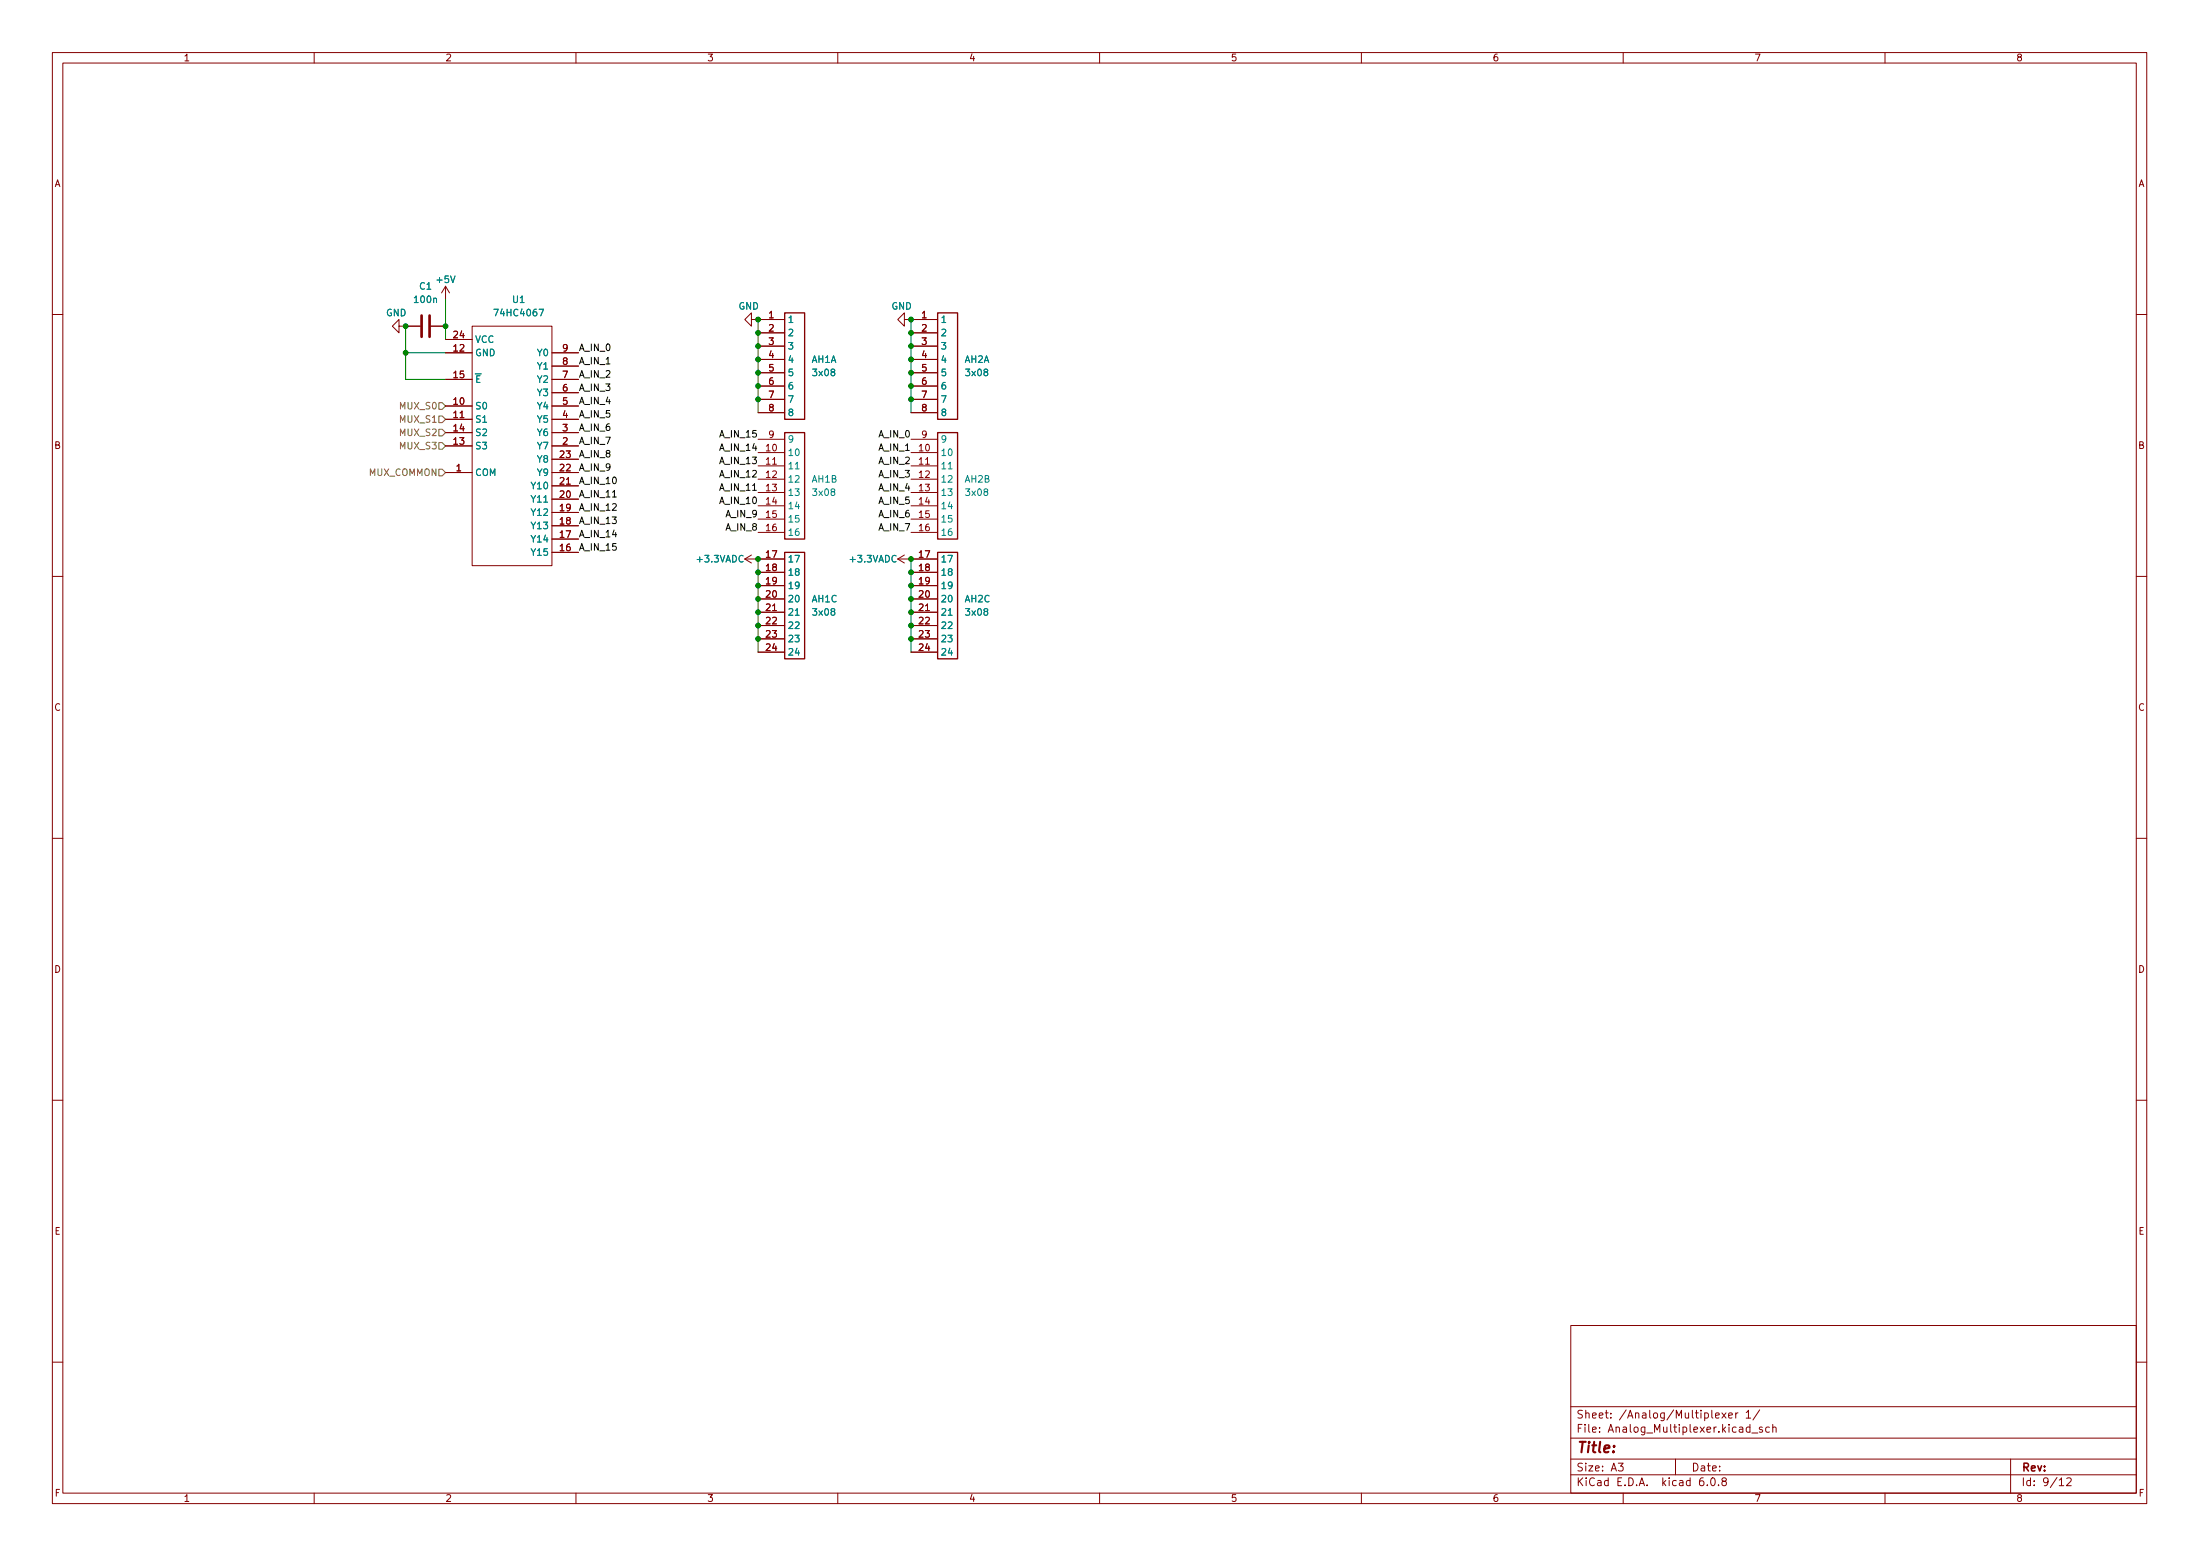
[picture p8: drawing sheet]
(kicad_sch (version 20211123) (generator eeschema)

 (paper "A3")

 (lib_symbols
  (symbol "Device:C" (pin_numbers hide) (pin_names (offset 0.254)) (in_bom yes) (on_board yes)
   (property "Reference" "C" (id 0) (at 0.635 2.54 0) (effects (font (size 1.27 1.27)) (justify left)))
   (property "Value" "C" (id 1) (at 0.635 -2.54 0) (effects (font (size 1.27 1.27)) (justify left)))
   (property "Footprint" "" (id 2) (at 0.9652 -3.81 0) (effects (font (size 1.27 1.27)) hide))
   (property "Datasheet" "~" (id 3) (at 0 0 0) (effects (font (size 1.27 1.27)) hide))
   (symbol "C_0_1"
    (polyline (pts (xy -2.032 -0.762) (xy 2.032 -0.762)) (stroke (width 0.508) (type default) (color 0 0 0 0)) (fill (type none)))
    (polyline (pts (xy -2.032 0.762) (xy 2.032 0.762)) (stroke (width 0.508) (type default) (color 0 0 0 0)) (fill (type none))))
   (symbol "C_1_1"
    (pin passive line (at 0 3.81 270) (length 2.794) (name "~" (effects (font (size 1.27 1.27)))) (number "1" (effects (font (size 1.27 1.27)))))
    (pin passive line (at 0 -3.81 90) (length 2.794) (name "~" (effects (font (size 1.27 1.27)))) (number "2" (effects (font (size 1.27 1.27)))))))
  (symbol "igor_lib:3x08" (in_bom yes) (on_board yes)
   (property "Reference" "J?" (id 0) (at 1.27 24.13 0) (effects (font (size 1.27 1.27))))
   (property "Value" "3x08" (id 1) (at 1.27 21.59 0) (effects (font (size 1.27 1.27))))
   (property "Footprint" "igor_footprint_lib:3x08" (id 2) (at 0 0 0) (effects (font (size 1.27 1.27)) hide))
   (property "Datasheet" "" (id 3) (at 0 0 0) (effects (font (size 1.27 1.27)) hide))
   (symbol "3x08_1_1"
    (rectangle (start 0 20.32) (end 3.81 0) (stroke (width 0.254) (type default) (color 0 0 0 0)) (fill (type none)))
    (pin passive line (at -5.08 19.05 0) (length 5.08) (name "1" (effects (font (size 1.27 1.27)))) (number "1" (effects (font (size 1.27 1.27)))))
    (pin passive line (at -5.08 16.51 0) (length 5.08) (name "2" (effects (font (size 1.27 1.27)))) (number "2" (effects (font (size 1.27 1.27)))))
    (pin passive line (at -5.08 13.97 0) (length 5.08) (name "3" (effects (font (size 1.27 1.27)))) (number "3" (effects (font (size 1.27 1.27)))))
    (pin passive line (at -5.08 11.43 0) (length 5.08) (name "4" (effects (font (size 1.27 1.27)))) (number "4" (effects (font (size 1.27 1.27)))))
    (pin passive line (at -5.08 8.89 0) (length 5.08) (name "5" (effects (font (size 1.27 1.27)))) (number "5" (effects (font (size 1.27 1.27)))))
    (pin passive line (at -5.08 6.35 0) (length 5.08) (name "6" (effects (font (size 1.27 1.27)))) (number "6" (effects (font (size 1.27 1.27)))))
    (pin passive line (at -5.08 3.81 0) (length 5.08) (name "7" (effects (font (size 1.27 1.27)))) (number "7" (effects (font (size 1.27 1.27)))))
    (pin passive line (at -5.08 1.27 0) (length 5.08) (name "8" (effects (font (size 1.27 1.27)))) (number "8" (effects (font (size 1.27 1.27))))))
   (symbol "3x08_2_1"
    (rectangle (start 0 20.32) (end 3.81 0) (stroke (width 0.254) (type default) (color 0 0 0 0)) (fill (type none)))
    (pin passive line (at -5.08 16.51 0) (length 5.08) (name "10" (effects (font (size 1.27 1.27)))) (number "10" (effects (font (size 1.27 1.27)))))
    (pin passive line (at -5.08 13.97 0) (length 5.08) (name "11" (effects (font (size 1.27 1.27)))) (number "11" (effects (font (size 1.27 1.27)))))
    (pin passive line (at -5.08 11.43 0) (length 5.08) (name "12" (effects (font (size 1.27 1.27)))) (number "12" (effects (font (size 1.27 1.27)))))
    (pin passive line (at -5.08 8.89 0) (length 5.08) (name "13" (effects (font (size 1.27 1.27)))) (number "13" (effects (font (size 1.27 1.27)))))
    (pin passive line (at -5.08 6.35 0) (length 5.08) (name "14" (effects (font (size 1.27 1.27)))) (number "14" (effects (font (size 1.27 1.27)))))
    (pin passive line (at -5.08 3.81 0) (length 5.08) (name "15" (effects (font (size 1.27 1.27)))) (number "15" (effects (font (size 1.27 1.27)))))
    (pin passive line (at -5.08 1.27 0) (length 5.08) (name "16" (effects (font (size 1.27 1.27)))) (number "16" (effects (font (size 1.27 1.27)))))
    (pin passive line (at -5.08 19.05 0) (length 5.08) (name "9" (effects (font (size 1.27 1.27)))) (number "9" (effects (font (size 1.27 1.27))))))
   (symbol "3x08_3_1"
    (rectangle (start 0 20.32) (end 3.81 0) (stroke (width 0.254) (type default) (color 0 0 0 0)) (fill (type none)))
    (pin passive line (at -5.08 19.05 0) (length 5.08) (name "17" (effects (font (size 1.27 1.27)))) (number "17" (effects (font (size 1.27 1.27)))))
    (pin passive line (at -5.08 16.51 0) (length 5.08) (name "18" (effects (font (size 1.27 1.27)))) (number "18" (effects (font (size 1.27 1.27)))))
    (pin passive line (at -5.08 13.97 0) (length 5.08) (name "19" (effects (font (size 1.27 1.27)))) (number "19" (effects (font (size 1.27 1.27)))))
    (pin passive line (at -5.08 11.43 0) (length 5.08) (name "20" (effects (font (size 1.27 1.27)))) (number "20" (effects (font (size 1.27 1.27)))))
    (pin passive line (at -5.08 8.89 0) (length 5.08) (name "21" (effects (font (size 1.27 1.27)))) (number "21" (effects (font (size 1.27 1.27)))))
    (pin passive line (at -5.08 6.35 0) (length 5.08) (name "22" (effects (font (size 1.27 1.27)))) (number "22" (effects (font (size 1.27 1.27)))))
    (pin passive line (at -5.08 3.81 0) (length 5.08) (name "23" (effects (font (size 1.27 1.27)))) (number "23" (effects (font (size 1.27 1.27)))))
    (pin passive line (at -5.08 1.27 0) (length 5.08) (name "24" (effects (font (size 1.27 1.27)))) (number "24" (effects (font (size 1.27 1.27)))))))
  (symbol "igor_lib:74HC4067" (in_bom yes) (on_board yes)
   (property "Reference" "U1" (id 0) (at 6.35 49.53 0) (effects (font (size 1.27 1.27)) (justify left)))
   (property "Value" "74HC4067" (id 1) (at 2.54 46.99 0) (effects (font (size 1.27 1.27)) (justify left)))
   (property "Footprint" "Package_SO:SOIC-24W_7.5x15.4mm_P1.27mm" (id 2) (at 29.21 -1.27 90) (effects (font (size 1.27 1.27) italic) hide))
   (property "Datasheet" "" (id 3) (at 0 45.72 0) (effects (font (size 1.27 1.27)) hide))
   (symbol "74HC4067_0_1"
    (rectangle (start 0 45.72) (end 15.24 0) (stroke (width 0) (type default) (color 0 0 0 0)) (fill (type none))))
   (symbol "74HC4067_1_1"
    (pin passive line (at -5.08 17.78 0) (length 5.08) (name "COM" (effects (font (size 1.27 1.27)))) (number "1" (effects (font (size 1.27 1.27)))))
    (pin input line (at -5.08 30.48 0) (length 5.08) (name "S0" (effects (font (size 1.27 1.27)))) (number "10" (effects (font (size 1.27 1.27)))))
    (pin input line (at -5.08 27.94 0) (length 5.08) (name "S1" (effects (font (size 1.27 1.27)))) (number "11" (effects (font (size 1.27 1.27)))))
    (pin power_in line (at -5.08 40.64 0) (length 5.08) (name "GND" (effects (font (size 1.27 1.27)))) (number "12" (effects (font (size 1.27 1.27)))))
    (pin input line (at -5.08 22.86 0) (length 5.08) (name "S3" (effects (font (size 1.27 1.27)))) (number "13" (effects (font (size 1.27 1.27)))))
    (pin input line (at -5.08 25.4 0) (length 5.08) (name "S2" (effects (font (size 1.27 1.27)))) (number "14" (effects (font (size 1.27 1.27)))))
    (pin input line (at -5.08 35.56 0) (length 5.08) (name "~{E}" (effects (font (size 1.27 1.27)))) (number "15" (effects (font (size 1.27 1.27)))))
    (pin passive line (at 20.32 2.54 180) (length 5.08) (name "Y15" (effects (font (size 1.27 1.27)))) (number "16" (effects (font (size 1.27 1.27)))))
    (pin passive line (at 20.32 5.08 180) (length 5.08) (name "Y14" (effects (font (size 1.27 1.27)))) (number "17" (effects (font (size 1.27 1.27)))))
    (pin passive line (at 20.32 7.62 180) (length 5.08) (name "Y13" (effects (font (size 1.27 1.27)))) (number "18" (effects (font (size 1.27 1.27)))))
    (pin passive line (at 20.32 10.16 180) (length 5.08) (name "Y12" (effects (font (size 1.27 1.27)))) (number "19" (effects (font (size 1.27 1.27)))))
    (pin passive line (at 20.32 22.86 180) (length 5.08) (name "Y7" (effects (font (size 1.27 1.27)))) (number "2" (effects (font (size 1.27 1.27)))))
    (pin passive line (at 20.32 12.7 180) (length 5.08) (name "Y11" (effects (font (size 1.27 1.27)))) (number "20" (effects (font (size 1.27 1.27)))))
    (pin passive line (at 20.32 15.24 180) (length 5.08) (name "Y10" (effects (font (size 1.27 1.27)))) (number "21" (effects (font (size 1.27 1.27)))))
    (pin passive line (at 20.32 17.78 180) (length 5.08) (name "Y9" (effects (font (size 1.27 1.27)))) (number "22" (effects (font (size 1.27 1.27)))))
    (pin passive line (at 20.32 20.32 180) (length 5.08) (name "Y8" (effects (font (size 1.27 1.27)))) (number "23" (effects (font (size 1.27 1.27)))))
    (pin power_in line (at -5.08 43.18 0) (length 5.08) (name "VCC" (effects (font (size 1.27 1.27)))) (number "24" (effects (font (size 1.27 1.27)))))
    (pin passive line (at 20.32 25.4 180) (length 5.08) (name "Y6" (effects (font (size 1.27 1.27)))) (number "3" (effects (font (size 1.27 1.27)))))
    (pin passive line (at 20.32 27.94 180) (length 5.08) (name "Y5" (effects (font (size 1.27 1.27)))) (number "4" (effects (font (size 1.27 1.27)))))
    (pin passive line (at 20.32 30.48 180) (length 5.08) (name "Y4" (effects (font (size 1.27 1.27)))) (number "5" (effects (font (size 1.27 1.27)))))
    (pin passive line (at 20.32 33.02 180) (length 5.08) (name "Y3" (effects (font (size 1.27 1.27)))) (number "6" (effects (font (size 1.27 1.27)))))
    (pin passive line (at 20.32 35.56 180) (length 5.08) (name "Y2" (effects (font (size 1.27 1.27)))) (number "7" (effects (font (size 1.27 1.27)))))
    (pin passive line (at 20.32 38.1 180) (length 5.08) (name "Y1" (effects (font (size 1.27 1.27)))) (number "8" (effects (font (size 1.27 1.27)))))
    (pin passive line (at 20.32 40.64 180) (length 5.08) (name "Y0" (effects (font (size 1.27 1.27)))) (number "9" (effects (font (size 1.27 1.27)))))))
  (symbol "power:+3.3VADC" (power) (pin_names (offset 0)) (in_bom yes) (on_board yes)
   (property "Reference" "#PWR" (id 0) (at 3.81 -1.27 0) (effects (font (size 1.27 1.27)) hide))
   (property "Value" "+3.3VADC" (id 1) (at 0 2.54 0) (effects (font (size 1.27 1.27))))
   (property "Footprint" "" (id 2) (at 0 0 0) (effects (font (size 1.27 1.27)) hide))
   (property "Datasheet" "" (id 3) (at 0 0 0) (effects (font (size 1.27 1.27)) hide))
   (symbol "+3.3VADC_0_0"
    (pin power_in line (at 0 0 90) (length 0) hide (name "+3.3VADC" (effects (font (size 1.27 1.27)))) (number "1" (effects (font (size 1.27 1.27))))))
   (symbol "+3.3VADC_0_1"
    (polyline (pts (xy -0.762 1.27) (xy 0 2.54)) (stroke (width 0) (type default) (color 0 0 0 0)) (fill (type none)))
    (polyline (pts (xy 0 0) (xy 0 2.54)) (stroke (width 0) (type default) (color 0 0 0 0)) (fill (type none)))
    (polyline (pts (xy 0 2.54) (xy 0.762 1.27)) (stroke (width 0) (type default) (color 0 0 0 0)) (fill (type none)))))
  (symbol "power:+5V" (power) (pin_names (offset 0)) (in_bom yes) (on_board yes)
   (property "Reference" "#PWR" (id 0) (at 0 -3.81 0) (effects (font (size 1.27 1.27)) hide))
   (property "Value" "+5V" (id 1) (at 0 3.556 0) (effects (font (size 1.27 1.27))))
   (property "Footprint" "" (id 2) (at 0 0 0) (effects (font (size 1.27 1.27)) hide))
   (property "Datasheet" "" (id 3) (at 0 0 0) (effects (font (size 1.27 1.27)) hide))
   (symbol "+5V_0_1"
    (polyline (pts (xy -0.762 1.27) (xy 0 2.54)) (stroke (width 0) (type default) (color 0 0 0 0)) (fill (type none)))
    (polyline (pts (xy 0 0) (xy 0 2.54)) (stroke (width 0) (type default) (color 0 0 0 0)) (fill (type none)))
    (polyline (pts (xy 0 2.54) (xy 0.762 1.27)) (stroke (width 0) (type default) (color 0 0 0 0)) (fill (type none))))
   (symbol "+5V_1_1"
    (pin power_in line (at 0 0 90) (length 0) hide (name "+5V" (effects (font (size 1.27 1.27)))) (number "1" (effects (font (size 1.27 1.27)))))))
  (symbol "power:GND" (power) (pin_names (offset 0)) (in_bom yes) (on_board yes)
   (property "Reference" "#PWR" (id 0) (at 0 -6.35 0) (effects (font (size 1.27 1.27)) hide))
   (property "Value" "GND" (id 1) (at 0 -3.81 0) (effects (font (size 1.27 1.27))))
   (property "Footprint" "" (id 2) (at 0 0 0) (effects (font (size 1.27 1.27)) hide))
   (property "Datasheet" "" (id 3) (at 0 0 0) (effects (font (size 1.27 1.27)) hide))
   (symbol "GND_0_1"
    (polyline (pts (xy 0 0) (xy 0 -1.27) (xy 1.27 -1.27) (xy 0 -2.54) (xy -1.27 -1.27) (xy 0 -1.27)) (stroke (width 0) (type default) (color 0 0 0 0)) (fill (type none))))
   (symbol "GND_1_1"
    (pin power_in line (at 0 0 270) (length 0) hide (name "GND" (effects (font (size 1.27 1.27)))) (number "1" (effects (font (size 1.27 1.27))))))))

 (junction (at 173.99 119.38) (diameter 0) (color 0 0 0 0))
 (junction (at 173.99 121.92) (diameter 0) (color 0 0 0 0))
 (junction (at 173.99 66.04) (diameter 0) (color 0 0 0 0))
 (junction (at 144.78 66.04) (diameter 0) (color 0 0 0 0))
 (junction (at 144.78 114.3) (diameter 0) (color 0 0 0 0))
 (junction (at 173.99 116.84) (diameter 0) (color 0 0 0 0))
 (junction (at 144.78 111.76) (diameter 0) (color 0 0 0 0))
 (junction (at 173.99 111.76) (diameter 0) (color 0 0 0 0))
 (junction (at 173.99 63.5) (diameter 0) (color 0 0 0 0))
 (junction (at 144.78 106.68) (diameter 0) (color 0 0 0 0))
 (junction (at 144.78 73.66) (diameter 0) (color 0 0 0 0))
 (junction (at 173.99 71.12) (diameter 0) (color 0 0 0 0))
 (junction (at 173.99 76.2) (diameter 0) (color 0 0 0 0))
 (junction (at 173.99 73.66) (diameter 0) (color 0 0 0 0))
 (junction (at 77.47 67.31) (diameter 0) (color 0 0 0 0))
 (junction (at 144.78 109.22) (diameter 0) (color 0 0 0 0))
 (junction (at 144.78 119.38) (diameter 0) (color 0 0 0 0))
 (junction (at 173.99 68.58) (diameter 0) (color 0 0 0 0))
 (junction (at 173.99 60.96) (diameter 0) (color 0 0 0 0))
 (junction (at 144.78 71.12) (diameter 0) (color 0 0 0 0))
 (junction (at 77.47 62.23) (diameter 0) (color 0 0 0 0))
 (junction (at 173.99 109.22) (diameter 0) (color 0 0 0 0))
 (junction (at 144.78 76.2) (diameter 0) (color 0 0 0 0))
 (junction (at 144.78 121.92) (diameter 0) (color 0 0 0 0))
 (junction (at 144.78 116.84) (diameter 0) (color 0 0 0 0))
 (junction (at 173.99 106.68) (diameter 0) (color 0 0 0 0))
 (junction (at 144.78 68.58) (diameter 0) (color 0 0 0 0))
 (junction (at 144.78 60.96) (diameter 0) (color 0 0 0 0))
 (junction (at 173.99 114.3) (diameter 0) (color 0 0 0 0))
 (junction (at 144.78 63.5) (diameter 0) (color 0 0 0 0))
 (junction (at 85.09 62.23) (diameter 0) (color 0 0 0 0))

 (wire (pts (xy 77.47 67.31) (xy 77.47 62.23)) (stroke (width 0) (type default) (color 0 0 0 0)))
 (wire (pts (xy 173.99 106.68) (xy 173.99 109.22)) (stroke (width 0) (type default) (color 0 0 0 0)))
 (wire (pts (xy 85.09 67.31) (xy 77.47 67.31)) (stroke (width 0) (type default) (color 0 0 0 0)))
 (wire (pts (xy 144.78 121.92) (xy 144.78 124.46)) (stroke (width 0) (type default) (color 0 0 0 0)))
 (wire (pts (xy 144.78 116.84) (xy 144.78 119.38)) (stroke (width 0) (type default) (color 0 0 0 0)))
 (wire (pts (xy 173.99 73.66) (xy 173.99 76.2)) (stroke (width 0) (type default) (color 0 0 0 0)))
 (wire (pts (xy 77.47 72.39) (xy 77.47 67.31)) (stroke (width 0) (type default) (color 0 0 0 0)))
 (wire (pts (xy 173.99 71.12) (xy 173.99 73.66)) (stroke (width 0) (type default) (color 0 0 0 0)))
 (wire (pts (xy 85.09 62.23) (xy 85.09 64.77)) (stroke (width 0) (type default) (color 0 0 0 0)))
 (wire (pts (xy 173.99 111.76) (xy 173.99 114.3)) (stroke (width 0) (type default) (color 0 0 0 0)))
 (wire (pts (xy 144.78 63.5) (xy 144.78 66.04)) (stroke (width 0) (type default) (color 0 0 0 0)))
 (wire (pts (xy 173.99 76.2) (xy 173.99 78.74)) (stroke (width 0) (type default) (color 0 0 0 0)))
 (wire (pts (xy 85.09 57.15) (xy 85.09 62.23)) (stroke (width 0) (type default) (color 0 0 0 0)))
 (wire (pts (xy 144.78 111.76) (xy 144.78 114.3)) (stroke (width 0) (type default) (color 0 0 0 0)))
 (wire (pts (xy 144.78 68.58) (xy 144.78 71.12)) (stroke (width 0) (type default) (color 0 0 0 0)))
 (wire (pts (xy 173.99 60.96) (xy 173.99 63.5)) (stroke (width 0) (type default) (color 0 0 0 0)))
 (wire (pts (xy 173.99 114.3) (xy 173.99 116.84)) (stroke (width 0) (type default) (color 0 0 0 0)))
 (wire (pts (xy 144.78 119.38) (xy 144.78 121.92)) (stroke (width 0) (type default) (color 0 0 0 0)))
 (wire (pts (xy 173.99 109.22) (xy 173.99 111.76)) (stroke (width 0) (type default) (color 0 0 0 0)))
 (wire (pts (xy 144.78 73.66) (xy 144.78 76.2)) (stroke (width 0) (type default) (color 0 0 0 0)))
 (wire (pts (xy 173.99 119.38) (xy 173.99 121.92)) (stroke (width 0) (type default) (color 0 0 0 0)))
 (wire (pts (xy 144.78 60.96) (xy 144.78 63.5)) (stroke (width 0) (type default) (color 0 0 0 0)))
 (wire (pts (xy 144.78 106.68) (xy 144.78 109.22)) (stroke (width 0) (type default) (color 0 0 0 0)))
 (wire (pts (xy 144.78 71.12) (xy 144.78 73.66)) (stroke (width 0) (type default) (color 0 0 0 0)))
 (wire (pts (xy 173.99 63.5) (xy 173.99 66.04)) (stroke (width 0) (type default) (color 0 0 0 0)))
 (wire (pts (xy 144.78 114.3) (xy 144.78 116.84)) (stroke (width 0) (type default) (color 0 0 0 0)))
 (wire (pts (xy 173.99 68.58) (xy 173.99 71.12)) (stroke (width 0) (type default) (color 0 0 0 0)))
 (wire (pts (xy 144.78 109.22) (xy 144.78 111.76)) (stroke (width 0) (type default) (color 0 0 0 0)))
 (wire (pts (xy 144.78 76.2) (xy 144.78 78.74)) (stroke (width 0) (type default) (color 0 0 0 0)))
 (wire (pts (xy 144.78 66.04) (xy 144.78 68.58)) (stroke (width 0) (type default) (color 0 0 0 0)))
 (wire (pts (xy 173.99 116.84) (xy 173.99 119.38)) (stroke (width 0) (type default) (color 0 0 0 0)))
 (wire (pts (xy 173.99 66.04) (xy 173.99 68.58)) (stroke (width 0) (type default) (color 0 0 0 0)))
 (wire (pts (xy 85.09 72.39) (xy 77.47 72.39)) (stroke (width 0) (type default) (color 0 0 0 0)))
 (wire (pts (xy 173.99 121.92) (xy 173.99 124.46)) (stroke (width 0) (type default) (color 0 0 0 0)))

 (label "A_IN_1" (at 173.99 86.36 180) (effects (font (size 1.27 1.27)) (justify right bottom)))
 (label "A_IN_8" (at 144.78 101.6 180) (effects (font (size 1.27 1.27)) (justify right bottom)))
 (label "A_IN_13" (at 144.78 88.9 180) (effects (font (size 1.27 1.27)) (justify right bottom)))
 (label "A_IN_6" (at 110.49 82.55 0) (effects (font (size 1.27 1.27)) (justify left bottom)))
 (label "A_IN_10" (at 144.78 96.52 180) (effects (font (size 1.27 1.27)) (justify right bottom)))
 (label "A_IN_12" (at 144.78 91.44 180) (effects (font (size 1.27 1.27)) (justify right bottom)))
 (label "A_IN_9" (at 144.78 99.06 180) (effects (font (size 1.27 1.27)) (justify right bottom)))
 (label "A_IN_4" (at 110.49 77.47 0) (effects (font (size 1.27 1.27)) (justify left bottom)))
 (label "A_IN_10" (at 110.49 92.71 0) (effects (font (size 1.27 1.27)) (justify left bottom)))
 (label "A_IN_9" (at 110.49 90.17 0) (effects (font (size 1.27 1.27)) (justify left bottom)))
 (label "A_IN_14" (at 144.78 86.36 180) (effects (font (size 1.27 1.27)) (justify right bottom)))
 (label "A_IN_11" (at 144.78 93.98 180) (effects (font (size 1.27 1.27)) (justify right bottom)))
 (label "A_IN_15" (at 110.49 105.41 0) (effects (font (size 1.27 1.27)) (justify left bottom)))
 (label "A_IN_7" (at 110.49 85.09 0) (effects (font (size 1.27 1.27)) (justify left bottom)))
 (label "A_IN_13" (at 110.49 100.33 0) (effects (font (size 1.27 1.27)) (justify left bottom)))
 (label "A_IN_2" (at 173.99 88.9 180) (effects (font (size 1.27 1.27)) (justify right bottom)))
 (label "A_IN_14" (at 110.49 102.87 0) (effects (font (size 1.27 1.27)) (justify left bottom)))
 (label "A_IN_6" (at 173.99 99.06 180) (effects (font (size 1.27 1.27)) (justify right bottom)))
 (label "A_IN_12" (at 110.49 97.79 0) (effects (font (size 1.27 1.27)) (justify left bottom)))
 (label "A_IN_5" (at 110.49 80.01 0) (effects (font (size 1.27 1.27)) (justify left bottom)))
 (label "A_IN_8" (at 110.49 87.63 0) (effects (font (size 1.27 1.27)) (justify left bottom)))
 (label "A_IN_15" (at 144.78 83.82 180) (effects (font (size 1.27 1.27)) (justify right bottom)))
 (label "A_IN_3" (at 110.49 74.93 0) (effects (font (size 1.27 1.27)) (justify left bottom)))
 (label "A_IN_0" (at 110.49 67.31 0) (effects (font (size 1.27 1.27)) (justify left bottom)))
 (label "A_IN_5" (at 173.99 96.52 180) (effects (font (size 1.27 1.27)) (justify right bottom)))
 (label "A_IN_2" (at 110.49 72.39 0) (effects (font (size 1.27 1.27)) (justify left bottom)))
 (label "A_IN_3" (at 173.99 91.44 180) (effects (font (size 1.27 1.27)) (justify right bottom)))
 (label "A_IN_1" (at 110.49 69.85 0) (effects (font (size 1.27 1.27)) (justify left bottom)))
 (label "A_IN_11" (at 110.49 95.25 0) (effects (font (size 1.27 1.27)) (justify left bottom)))
 (label "A_IN_0" (at 173.99 83.82 180) (effects (font (size 1.27 1.27)) (justify right bottom)))
 (label "A_IN_4" (at 173.99 93.98 180) (effects (font (size 1.27 1.27)) (justify right bottom)))
 (label "A_IN_7" (at 173.99 101.6 180) (effects (font (size 1.27 1.27)) (justify right bottom)))

 (hierarchical_label "MUX_S0" (shape input) (at 85.09 77.47 180) (effects (font (size 1.27 1.27)) (justify right)))
 (hierarchical_label "MUX_S3" (shape input) (at 85.09 85.09 180) (effects (font (size 1.27 1.27)) (justify right)))
 (hierarchical_label "MUX_S2" (shape input) (at 85.09 82.55 180) (effects (font (size 1.27 1.27)) (justify right)))
 (hierarchical_label "MUX_COMMON" (shape input) (at 85.09 90.17 180) (effects (font (size 1.27 1.27)) (justify right)))
 (hierarchical_label "MUX_S1" (shape input) (at 85.09 80.01 180) (effects (font (size 1.27 1.27)) (justify right)))

 (symbol (lib_id "igor_lib:3x08") (at 179.07 102.87 0) (unit 2) (in_bom yes) (on_board yes) (fields_autoplaced)
  (property "Reference" "AH2" (id 0) (at 184.15 91.4399 0) (effects (font (size 1.27 1.27)) (justify left)))
  (property "Value" "3x08" (id 1) (at 184.15 93.9799 0) (effects (font (size 1.27 1.27)) (justify left)))
  (property "Footprint" "igor_footprint_lib:3x08" (id 2) (at 179.07 102.87 0) (effects (font (size 1.27 1.27)) hide))
  (property "Datasheet" "" (id 3) (at 179.07 102.87 0) (effects (font (size 1.27 1.27)) hide)) (pin "1") (pin "2") (pin "3") (pin "4") (pin "5") (pin "6") (pin "7") (pin "8") (pin "10") (pin "11") (pin "12") (pin "13") (pin "14") (pin "15") (pin "16") (pin "9") (pin "17") (pin "18") (pin "19") (pin "20") (pin "21") (pin "22") (pin "23") (pin "24"))

 (symbol (lib_id "power:GND") (at 77.47 62.23 270) (unit 1) (in_bom yes) (on_board yes)
  (property "Reference" "#PWR0119" (id 0) (at 71.12 62.23 0) (effects (font (size 1.27 1.27)) hide))
  (property "Value" "GND" (id 1) (at 73.66 59.69 90) (effects (font (size 1.27 1.27)) (justify left)))
  (property "Footprint" "" (id 2) (at 77.47 62.23 0) (effects (font (size 1.27 1.27)) hide))
  (property "Datasheet" "" (id 3) (at 77.47 62.23 0) (effects (font (size 1.27 1.27)) hide)) (pin "1"))

 (symbol (lib_id "igor_lib:74HC4067") (at 90.17 107.95 0) (unit 1) (in_bom yes) (on_board yes) (fields_autoplaced)
  (property "Reference" "U1" (id 0) (at 99.06 57.15 0))
  (property "Value" "74HC4067" (id 1) (at 99.06 59.69 0))
  (property "Footprint" "Package_SO:SOIC-24W_7.5x15.4mm_P1.27mm" (id 2) (at 119.38 109.22 90) (effects (font (size 1.27 1.27) italic) hide))
  (property "Datasheet" "" (id 3) (at 90.17 62.23 0) (effects (font (size 1.27 1.27)) hide))
  (property "LCSC" "C496123" (id 4) (at 90.17 107.95 0) (effects (font (size 1.27 1.27)) hide)) (pin "1") (pin "10") (pin "11") (pin "12") (pin "13") (pin "14") (pin "15") (pin "16") (pin "17") (pin "18") (pin "19") (pin "2") (pin "20") (pin "21") (pin "22") (pin "23") (pin "24") (pin "3") (pin "4") (pin "5") (pin "6") (pin "7") (pin "8") (pin "9"))

 (symbol (lib_id "power:+3.3VADC") (at 173.99 106.68 90) (unit 1) (in_bom yes) (on_board yes)
  (property "Reference" "#PWR0122" (id 0) (at 175.26 102.87 0) (effects (font (size 1.27 1.27)) hide))
  (property "Value" "+3.3VADC" (id 1) (at 171.45 106.68 90) (effects (font (size 1.27 1.27)) (justify left)))
  (property "Footprint" "" (id 2) (at 173.99 106.68 0) (effects (font (size 1.27 1.27)) hide))
  (property "Datasheet" "" (id 3) (at 173.99 106.68 0) (effects (font (size 1.27 1.27)) hide)) (pin "1"))

 (symbol (lib_id "igor_lib:3x08") (at 149.86 125.73 0) (unit 3) (in_bom yes) (on_board yes) (fields_autoplaced)
  (property "Reference" "AH1" (id 0) (at 154.94 114.2999 0) (effects (font (size 1.27 1.27)) (justify left)))
  (property "Value" "3x08" (id 1) (at 154.94 116.8399 0) (effects (font (size 1.27 1.27)) (justify left)))
  (property "Footprint" "igor_footprint_lib:3x08" (id 2) (at 149.86 125.73 0) (effects (font (size 1.27 1.27)) hide))
  (property "Datasheet" "" (id 3) (at 149.86 125.73 0) (effects (font (size 1.27 1.27)) hide)) (pin "1") (pin "2") (pin "3") (pin "4") (pin "5") (pin "6") (pin "7") (pin "8") (pin "10") (pin "11") (pin "12") (pin "13") (pin "14") (pin "15") (pin "16") (pin "9") (pin "17") (pin "18") (pin "19") (pin "20") (pin "21") (pin "22") (pin "23") (pin "24"))

 (symbol (lib_id "power:GND") (at 144.78 60.96 270) (unit 1) (in_bom yes) (on_board yes)
  (property "Reference" "#PWR0116" (id 0) (at 138.43 60.96 0) (effects (font (size 1.27 1.27)) hide))
  (property "Value" "GND" (id 1) (at 140.97 58.42 90) (effects (font (size 1.27 1.27)) (justify left)))
  (property "Footprint" "" (id 2) (at 144.78 60.96 0) (effects (font (size 1.27 1.27)) hide))
  (property "Datasheet" "" (id 3) (at 144.78 60.96 0) (effects (font (size 1.27 1.27)) hide)) (pin "1"))

 (symbol (lib_id "Device:C") (at 81.28 62.23 90) (unit 1) (in_bom yes) (on_board yes)
  (property "Reference" "C1" (id 0) (at 81.28 54.61 90))
  (property "Value" "100n" (id 1) (at 81.28 57.15 90))
  (property "Footprint" "Capacitor_SMD:C_0402_1005Metric" (id 2) (at 85.09 61.2648 0) (effects (font (size 1.27 1.27)) hide))
  (property "Datasheet" "~" (id 3) (at 81.28 62.23 0) (effects (font (size 1.27 1.27)) hide))
  (property "LCSC" "C1525" (id 4) (at 81.28 62.23 0) (effects (font (size 1.27 1.27)) hide)) (pin "1") (pin "2"))

 (symbol (lib_id "power:GND") (at 173.99 60.96 270) (unit 1) (in_bom yes) (on_board yes)
  (property "Reference" "#PWR0117" (id 0) (at 167.64 60.96 0) (effects (font (size 1.27 1.27)) hide))
  (property "Value" "GND" (id 1) (at 170.18 58.42 90) (effects (font (size 1.27 1.27)) (justify left)))
  (property "Footprint" "" (id 2) (at 173.99 60.96 0) (effects (font (size 1.27 1.27)) hide))
  (property "Datasheet" "" (id 3) (at 173.99 60.96 0) (effects (font (size 1.27 1.27)) hide)) (pin "1"))

 (symbol (lib_id "power:+3.3VADC") (at 144.78 106.68 90) (unit 1) (in_bom yes) (on_board yes)
  (property "Reference" "#PWR0123" (id 0) (at 146.05 102.87 0) (effects (font (size 1.27 1.27)) hide))
  (property "Value" "+3.3VADC" (id 1) (at 142.24 106.68 90) (effects (font (size 1.27 1.27)) (justify left)))
  (property "Footprint" "" (id 2) (at 144.78 106.68 0) (effects (font (size 1.27 1.27)) hide))
  (property "Datasheet" "" (id 3) (at 144.78 106.68 0) (effects (font (size 1.27 1.27)) hide)) (pin "1"))

 (symbol (lib_id "igor_lib:3x08") (at 149.86 102.87 0) (unit 2) (in_bom yes) (on_board yes) (fields_autoplaced)
  (property "Reference" "AH1" (id 0) (at 154.94 91.4399 0) (effects (font (size 1.27 1.27)) (justify left)))
  (property "Value" "3x08" (id 1) (at 154.94 93.9799 0) (effects (font (size 1.27 1.27)) (justify left)))
  (property "Footprint" "igor_footprint_lib:3x08" (id 2) (at 149.86 102.87 0) (effects (font (size 1.27 1.27)) hide))
  (property "Datasheet" "" (id 3) (at 149.86 102.87 0) (effects (font (size 1.27 1.27)) hide)) (pin "1") (pin "2") (pin "3") (pin "4") (pin "5") (pin "6") (pin "7") (pin "8") (pin "10") (pin "11") (pin "12") (pin "13") (pin "14") (pin "15") (pin "16") (pin "9") (pin "17") (pin "18") (pin "19") (pin "20") (pin "21") (pin "22") (pin "23") (pin "24"))

 (symbol (lib_id "igor_lib:3x08") (at 179.07 80.01 0) (unit 1) (in_bom yes) (on_board yes) (fields_autoplaced)
  (property "Reference" "AH2" (id 0) (at 184.15 68.5799 0) (effects (font (size 1.27 1.27)) (justify left)))
  (property "Value" "3x08" (id 1) (at 184.15 71.1199 0) (effects (font (size 1.27 1.27)) (justify left)))
  (property "Footprint" "igor_footprint_lib:3x08" (id 2) (at 179.07 80.01 0) (effects (font (size 1.27 1.27)) hide))
  (property "Datasheet" "" (id 3) (at 179.07 80.01 0) (effects (font (size 1.27 1.27)) hide)) (pin "1") (pin "2") (pin "3") (pin "4") (pin "5") (pin "6") (pin "7") (pin "8") (pin "10") (pin "11") (pin "12") (pin "13") (pin "14") (pin "15") (pin "16") (pin "9") (pin "17") (pin "18") (pin "19") (pin "20") (pin "21") (pin "22") (pin "23") (pin "24"))

 (symbol (lib_id "igor_lib:3x08") (at 179.07 125.73 0) (unit 3) (in_bom yes) (on_board yes) (fields_autoplaced)
  (property "Reference" "AH2" (id 0) (at 184.15 114.2999 0) (effects (font (size 1.27 1.27)) (justify left)))
  (property "Value" "3x08" (id 1) (at 184.15 116.8399 0) (effects (font (size 1.27 1.27)) (justify left)))
  (property "Footprint" "igor_footprint_lib:3x08" (id 2) (at 179.07 125.73 0) (effects (font (size 1.27 1.27)) hide))
  (property "Datasheet" "" (id 3) (at 179.07 125.73 0) (effects (font (size 1.27 1.27)) hide)) (pin "1") (pin "2") (pin "3") (pin "4") (pin "5") (pin "6") (pin "7") (pin "8") (pin "10") (pin "11") (pin "12") (pin "13") (pin "14") (pin "15") (pin "16") (pin "9") (pin "17") (pin "18") (pin "19") (pin "20") (pin "21") (pin "22") (pin "23") (pin "24"))

 (symbol (lib_id "power:+5V") (at 85.09 57.15 0) (unit 1) (in_bom yes) (on_board yes)
  (property "Reference" "#PWR0153" (id 0) (at 85.09 60.96 0) (effects (font (size 1.27 1.27)) hide))
  (property "Value" "+5V" (id 1) (at 85.09 53.34 0))
  (property "Footprint" "" (id 2) (at 85.09 57.15 0) (effects (font (size 1.27 1.27)) hide))
  (property "Datasheet" "" (id 3) (at 85.09 57.15 0) (effects (font (size 1.27 1.27)) hide)) (pin "1"))

 (symbol (lib_id "igor_lib:3x08") (at 149.86 80.01 0) (unit 1) (in_bom yes) (on_board yes) (fields_autoplaced)
  (property "Reference" "AH1" (id 0) (at 154.94 68.5799 0) (effects (font (size 1.27 1.27)) (justify left)))
  (property "Value" "3x08" (id 1) (at 154.94 71.1199 0) (effects (font (size 1.27 1.27)) (justify left)))
  (property "Footprint" "igor_footprint_lib:3x08" (id 2) (at 149.86 80.01 0) (effects (font (size 1.27 1.27)) hide))
  (property "Datasheet" "" (id 3) (at 149.86 80.01 0) (effects (font (size 1.27 1.27)) hide)) (pin "1") (pin "2") (pin "3") (pin "4") (pin "5") (pin "6") (pin "7") (pin "8") (pin "10") (pin "11") (pin "12") (pin "13") (pin "14") (pin "15") (pin "16") (pin "9") (pin "17") (pin "18") (pin "19") (pin "20") (pin "21") (pin "22") (pin "23") (pin "24")))
